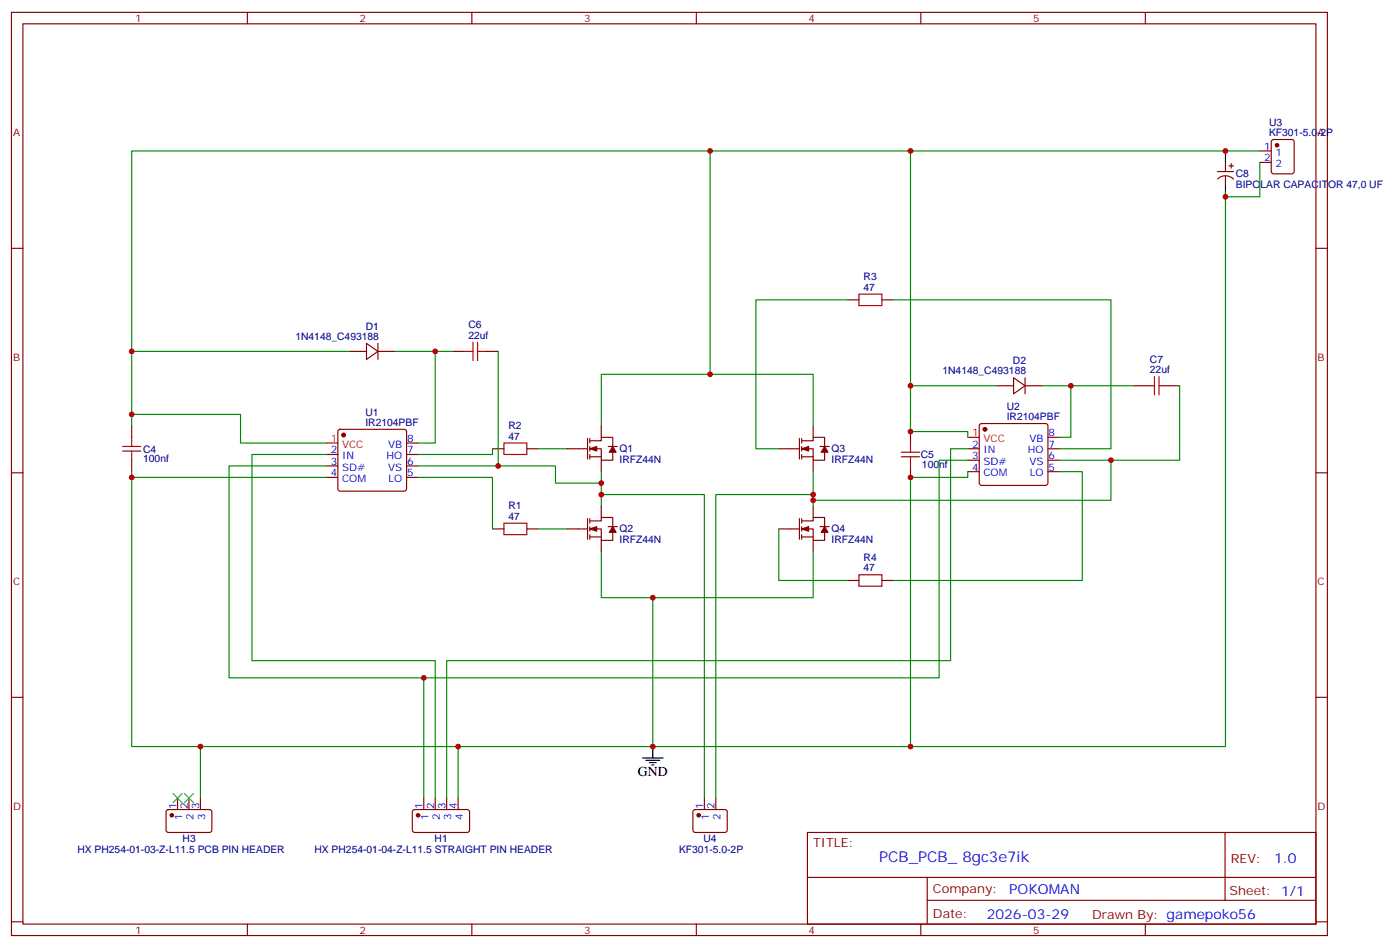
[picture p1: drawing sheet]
<svg xmlns="http://www.w3.org/2000/svg" width="431mm" height="292mm" viewBox="0 0 431 292" stroke-linecap="round" stroke-linejoin="round" font-family="sans-serif">
<g fill="none" stroke="#870000" stroke-width=".35">
<path d="M3.5 3.8h405.4v284.3h-405.4zM7.1 7.3h398.2v277.3h-398.2zM76.2 3.8v3.5M145.3 3.8v3.5M214.5 3.8v3.5M283.6 3.8v3.5M352.8 3.8v3.5M375 52.8h4.9M375 55.1a3.5 3.5 0 0 1 5 0M377.5 50v2.8M377.5 54.3v2.8M378.5 51.1h1.4"/>
<path d="M379.2 50.4v1.4M388.1 46.5h3.5M388.1 50h3.5M391.8 43.2l.5-.2h5.6l.7 .4v9.4l-.4 .7-5.9 .1-.7-.5v-9.4zM3.5 76.5h3.6M405.3 76.5h3.6M261.1 92.4h3.5M271.6 92.4h3.6M107.6 108.2h5.3M112.9 105.8l3.5 2.4-3.5 2.5zM116.4 108.2h5.3M116.4 105.8v4.9"/>
<path d="M139.3 108.2h3.6M149.9 108.2h3.6M306.9 118.8h5.3M312.2 116.3l3.5 2.5-3.5 2.5zM315.7 118.8h5.3M315.7 116.3v5M349.2 118.8h3.6M359.8 118.8h3.6M40.6 131.2v3.5M100.5 140h3.6M104.3 132.4l.5-.2h19.7l.5 .2 .2 .5v17.7l-.2 .5-.5 .2h-19.7l-.5-.3-.2-.4v-17.7zM125.2 140h3.6"/>
<path d="M125.2 136.5h3.6M151.7 138.2h3.5M162.3 138.2h3.5M174.6 138.2h6.4M181 135v6.4M181.7 138.2h3.5v3.5h3.5v-2.4M181.7 135.7h3.5v-1h3.5v2.8M181.7 135v1.5M181.7 137.5v1.4M181.7 140v1.4M185.2 131.2v3.5M187.3 137.5h2.8"/>
<path d="M239.9 138.2h6.3M246.2 135v6.4M246.9 138.2h3.6v3.5h3.5v-2.4M246.9 135.7h3.6v-1h3.5v2.8M246.9 135v1.5M246.9 137.5v1.4M246.9 140v1.4M250.5 131.2v3.5M252.6 137.5h2.8M280.5 132.9v3.6M298.1 138.2h3.5M301.9 130.7l.4-.2h19.8l.5 .2 .2 .5v17.6l-.2 .5-.5 .2h-19.8l-.5-.2-.2-.5v-17.6z"/>
<path d="M322.8 138.2h3.5M322.8 134.7h3.5M3.5 145.6h3.6M40.6 141.7v3.6M100.5 143.5h3.6M100.5 147h3.6M125.2 143.5h3.6M125.2 147h3.6M181 159.7v6.4M181.7 159.7v1.4M181.7 140.7h3.5M185.2 141.7v3.6"/>
<path d="M185.2 155.9v3.5M246.2 159.7v6.4M246.9 159.7v1.4M246.9 140.7h3.6M250.5 141.7v3.6M250.5 155.9v3.5M280.5 143.5v3.5M298.1 141.7h3.5M298.1 145.3h3.5M322.8 141.7h3.5M322.8 145.3h3.5M405.3 145.6h3.6"/>
<path d="M151.7 162.9h3.5M162.3 162.9h3.5M174.6 162.9h6.4M181.7 162.9h3.5v3.5h3.5v-2.4M181.7 160.4h3.5v-1h3.5v2.8M181.7 162.2v1.4M181.7 164.7v1.4M181.7 165.4h3.5M185.2 166.4v3.6M187.3 162.2h2.8M239.9 162.9h6.3M246.9 162.9h3.6v3.5h3.5v-2.4"/>
<path d="M246.9 160.4h3.6v-1h3.5v2.8M246.9 165.4h3.6M246.9 162.2v1.4M246.9 164.7v1.4M250.5 166.4v3.6M252.6 162.2h2.8M261.1 178.8h3.5M271.6 178.8h3.6M3.5 214.8h3.6M405.3 214.8h3.6M51.4 249.5l.5-.2 12.9 .1 .5 .6-.1 6-.6 .4-13-.1-.4-.6v-5.7zM54.7 245.8v3.5"/>
<path d="M58.2 245.8v3.5M61.7 245.8v3.5M127.2 249.5l.5-.2 16.5 .1 .4 .6v6l-.7 .4-16.5-.1-.4-.6v-5.7zM130.5 245.8v3.5M134.1 245.8v3.5M137.6 245.8v3.5M141.1 245.8v3.5M213.7 249.5l.4-.2 9.5 .1 .4 .6-.1 6-.6 .4-9.4-.1-.5-.6v-5.7zM217 245.8v3.5M220.5 245.8v3.5M248.7 256.4h156.6v28.2h-156.6zM377.3 256.4v20.9"/>
<path d="M248.7 270.2h156.5M285.6 277.3h119.6M285.6 270.2v14.2M3.5 283.9h3.6M76.2 284.6v3.5M145.3 284.6v3.5M214.5 284.6v3.5M283.6 284.6v3.5M352.8 284.6v3.5M405.3 283.9h3.6"/>
</g>
<g fill="#870000" stroke="#870000" stroke-width=".35">
<path d="M188.7 162.2l1.1 1.8h-2.1z"/>
<path d="M181.7 162.9l2.1-.7v1.4z"/>
<path d="M254 137.5l1.1 1.8h-2.2z"/>
<path d="M246.9 138.2l2.2-.7v1.4z"/>
<path d="M254 162.2l1.1 1.8h-2.2z"/>
<path d="M246.9 162.9l2.2-.7v1.4z"/>
<path d="M188.7 137.5l1.1 1.8h-2.1z"/>
<path d="M181.7 138.2l2.1-.7v1.4z"/>
<circle cx="105.8" cy="134" r=".53"/>
<circle cx="303.4" cy="132.2" r=".53"/>
<circle cx="393.3" cy="44.7" r=".53"/>
<circle cx="128.8" cy="251.1" r=".53"/>
<circle cx="215.2" cy="251.1" r=".53"/>
<circle cx="52.9" cy="251.1" r=".53"/>
</g>
<path d="M100.5 136.5h3.6M298.1 134.7h3.5" fill="none" stroke="#f00" stroke-width=".35"/>
<path d="M377.5 46.5v3.5M377.5 57.1v3.5M197.9 233.5h6.4M199 234.2h4.2M200 234.9h2.1M200.7 235.6h.7M201.1 229.9v3.6" fill="none" stroke="#000" stroke-width=".35"/>
<g fill="none" stroke="#a10000" stroke-width=".35">
<path d="M264.6 90.6h7v3.5h-7zM142.9 108.2h2.8M145.7 105.4v5.7M147.1 108.2h2.8M147.1 105.4v5.7M352.8 118.8h2.8M355.6 116v5.6M357 118.8h2.8M357 116v5.6M37.7 137.5h5.7M37.7 138.9h5.7M40.6 134.7v2.8"/>
<path d="M40.6 138.9v2.8M155.2 136.5h7.1v3.5h-7.1zM277.6 139.3h5.7M280.5 136.5v2.8M277.6 140.7h5.7M280.5 140.7v2.8M155.2 161.1h7.1v3.6h-7.1zM264.6 177h7v3.6h-7z"/>
</g>
<g fill="none" stroke="#008700" stroke-width=".35">
<path d="M218.7 46.5v68.8M280.5 46.5v86.4h17.6v1.8M377.5 58.8v171.1h-336.9v-84.6M388.1 46.5h-347.5v84.7M388.1 50v10.6h-10.6M261.1 92.4h-28.3v45.8h7.1M275.2 92.4h67v45.8h-15.9M40.6 108.2h67M121.7 108.2h17.6M134.1 108.2v28.3h-5.3M153.5 108.2v35.3M280.5 118.8h26.4"/>
<path d="M321 118.8h28.2M329.8 118.8v15.9h-3.5M363.4 118.8v22.9h-37.1M40.6 127.6h33.5v8.9h26.4M100.5 140h-22.9v63.5h56.5v42.3M151.7 138.2v1.8h-22.9M165.8 138.2h8.8M185.2 131.2v-15.9h65.3v15.9M298.1 138.2h-5.3v65.3h-155.2v42.3M40.6 147h59.9M128.8 143.5h42.3v5.3h14.1M128.8 147h22.9v15.9"/>
<path d="M185.2 152.3h31.8v93.5M185.2 145.3v10.6M250.5 152.3h-30v93.5M250.5 145.3v10.6M298.1 145.3v1.7h-17.6v82.9M298.1 141.7h-8.8v67.1h-218.7v-65.3h29.9M326.3 145.3h7.1v33.5h-58.2M342.2 141.7v12.4h-91.7M165.8 162.9h8.8M185.2 170v14.1h65.3v-14.1M239.9 162.9v15.9h21.2M201.1 184.1v45.8"/>
<path d="M130.5 208.8v37M61.7 229.9v15.9M141.1 229.9v15.9"/>
</g>
<path d="M53.3 244.4l2.8 2.8M56.1 244.4l-2.8 2.8M56.8 244.4l2.8 2.8M59.6 244.4l-2.8 2.8" fill="none" stroke="#3c3" stroke-width=".35"/>
<g fill="#c00">
<circle cx="377.5" cy="60.6" r=".88"/>
<circle cx="61.7" cy="229.9" r=".88"/>
<circle cx="141.1" cy="229.9" r=".88"/>
<circle cx="185.2" cy="152.3" r=".88"/>
<circle cx="201.1" cy="184.1" r=".88"/>
<circle cx="250.5" cy="152.3" r=".88"/>
<circle cx="250.5" cy="154.1" r=".88"/>
<circle cx="342.2" cy="141.7" r=".88"/>
<circle cx="377.5" cy="46.5" r=".88"/>
<circle cx="280.5" cy="46.5" r=".88"/>
<circle cx="280.5" cy="132.9" r=".88"/>
<circle cx="280.5" cy="229.9" r=".88"/>
<circle cx="280.5" cy="147" r=".88"/>
<circle cx="185.2" cy="148.8" r=".88"/>
<circle cx="153.5" cy="143.5" r=".88"/>
<circle cx="134.1" cy="108.2" r=".88"/>
<circle cx="40.6" cy="108.2" r=".88"/>
<circle cx="40.6" cy="127.6" r=".88"/>
<circle cx="280.5" cy="118.8" r=".88"/>
<circle cx="329.8" cy="118.8" r=".88"/>
<circle cx="40.6" cy="147" r=".88"/>
<circle cx="130.5" cy="208.8" r=".88"/>
<circle cx="201.1" cy="229.9" r=".88"/>
<circle cx="218.7" cy="115.3" r=".88"/>
<circle cx="218.7" cy="46.5" r=".88"/>
</g>
<text font-size="4.6" fill="#00f" x="270.8" y="265.4">PCB_PCB_ 8gc3e7ik</text>
<text font-size="4.2" x="196.5" y="239.1">GND</text>
<g font-size="4.2" fill="#00f">
<text x="392.5" y="265.7">1.0</text>
<text x="310.9" y="275.2">POKOMAN</text>
<text x="304" y="283">2026-03-29</text>
</g>
<g font-size="3.9" fill="#800">
<text x="250.5" y="261">TITLE:</text>
<text x="379.1" y="265.7">REV:</text>
<text x="287.4" y="275.2">Company:</text>
<text x="378.7" y="275.8">Sheet: 1/1</text>
<text x="287.4" y="282.9">Date:</text>
<text x="336.4" y="282.9">Drawn By: gamepoko56</text>
</g>
<g font-size="3.2" fill="#800">
<text x="41.6" y="6.8">1</text>
<text x="110.8" y="6.8">2</text>
<text x="179.9" y="6.8">3</text>
<text x="249.1" y="6.8">4</text>
<text x="318.2" y="6.8">5</text>
<text x="4.1" y="41.9">A</text>
<text x="405.9" y="41.9">A</text>
<text x="4.1" y="111.1">B</text>
<text x="405.9" y="111.1">B</text>
<text x="4.1" y="180.2">C</text>
<text x="405.9" y="180.2">C</text>
<text x="4.1" y="249.3">D</text>
<text x="405.9" y="249.3">D</text>
<text x="41.6" y="287.6">1</text>
<text x="110.8" y="287.6">2</text>
<text x="179.9" y="287.6">3</text>
<text x="249.1" y="287.6">4</text>
<text x="318.2" y="287.6">5</text>
</g>
<g font-size="3.2" fill="#000080">
<text x="390.9" y="41.9">KF301-5.0-2P</text>
<text x="390.9" y="38.7">U3</text>
<text x="380.7" y="57.8">BIPOLAR CAPACITOR 47,0 UF</text>
<text x="380.7" y="54.6">C8</text>
<text x="266" y="89.5">47</text>
<text x="266" y="86.4">R3</text>
<text x="112.7" y="101.5">D1</text>
<text x="144.3" y="101.2">C6</text>
<text x="91" y="104.7">1N4148_C493188</text>
<text x="144.3" y="104.4">22uf</text>
<text x="312" y="112.1">D2</text>
<text x="354.2" y="111.8">C7</text>
<text x="290.3" y="115.3">1N4148_C493188</text>
<text x="354.2" y="114.9">22uf</text>
<text x="112.5" y="131.2">IR2104PBF</text>
<text x="112.5" y="128">U1</text>
<text x="310.1" y="129.4">IR2104PBF</text>
<text x="310.1" y="126.2">U2</text>
<text x="156.6" y="135.4">47</text>
<text x="156.6" y="132.2">R2</text>
<text x="44.1" y="142.3">100nf</text>
<text x="44.1" y="139.4">C4</text>
<text x="190.9" y="142.5">IRFZ44N</text>
<text x="190.9" y="139.3">Q1</text>
<text x="256.1" y="142.5">IRFZ44N</text>
<text x="256.1" y="139.3">Q3</text>
<text x="283.6" y="141.1">C5</text>
<text x="284" y="144.1">100nf</text>
<text x="156.6" y="160.1">47</text>
<text x="156.6" y="156.9">R1</text>
<text x="190.9" y="167.1">IRFZ44N</text>
<text x="190.9" y="164">Q2</text>
<text x="256.1" y="167.1">IRFZ44N</text>
<text x="256.1" y="164">Q4</text>
<text x="266" y="172.8">R4</text>
<text x="266" y="176">47</text>
<text x="23.8" y="262.8">HX PH254-01-03-Z-L11.5 PCB PIN HEADER</text>
<text x="56.3" y="259.3">H3</text>
<text x="96.9" y="262.8">HX PH254-01-04-Z-L11.5 STRAIGHT PIN HEADER</text>
<text x="133.9" y="259.3">H1</text>
<text x="209.2" y="262.8">KF301-5.0-2P</text>
<text x="216.7" y="259.3">U4</text>
</g>
<g font-size="3.2" fill="#00f">
<text x="389.4" y="46.1">1</text>
<text x="392.9" y="47.9">1</text>
<text x="389.4" y="49.7">2</text>
<text x="392.9" y="51.4">2</text>
<text x="119.6" y="137.9">VB</text>
<text x="125.4" y="136.1">8</text>
<text x="299.4" y="137.9">2</text>
<text x="317.1" y="136.1">VB</text>
<text x="323" y="137.9">7</text>
<text x="323" y="134.3">8</text>
<text x="101.9" y="139.6">2</text>
<text x="101.9" y="143.2">3</text>
<text x="105.4" y="141.4">IN</text>
<text x="119" y="141.4">HO</text>
<text x="125.4" y="143.2">6</text>
<text x="125.4" y="139.6">7</text>
<text x="299.4" y="141.4">3</text>
<text x="302.9" y="139.6">IN</text>
<text x="302.9" y="143.2">SD#</text>
<text x="316.6" y="139.6">HO</text>
<text x="317.2" y="143.2">VS</text>
<text x="323" y="141.4">6</text>
<text x="101.9" y="146.7">4</text>
<text x="105.4" y="144.9">SD#</text>
<text x="105.4" y="148.4">COM</text>
<text x="119.6" y="144.9">VS</text>
<text x="119.7" y="148.4">LO</text>
<text x="125.4" y="146.7">5</text>
<text x="299.4" y="144.9">4</text>
<text x="302.9" y="146.7">COM</text>
<text x="317.2" y="146.7">LO</text>
<text x="323" y="144.9">5</text>
<text x="54.3" y="249.2" transform="rotate(-90 54.3 249.2)">1</text>
<text x="57.9" y="249.2" transform="rotate(-90 57.9 249.2)">2</text>
<text x="61.4" y="249.2" transform="rotate(-90 61.4 249.2)">3</text>
<text x="130.2" y="249.2" transform="rotate(-90 130.2 249.2)">1</text>
<text x="133.7" y="249.2" transform="rotate(-90 133.7 249.2)">2</text>
<text x="137.2" y="249.2" transform="rotate(-90 137.2 249.2)">3</text>
<text x="140.8" y="249.2" transform="rotate(-90 140.8 249.2)">4</text>
<text x="216.6" y="249.2" transform="rotate(-90 216.6 249.2)">1</text>
<text x="220.1" y="249.2" transform="rotate(-90 220.1 249.2)">2</text>
<text x="56.1" y="252.7" transform="rotate(-90 56.1 252.7)">1</text>
<text x="59.6" y="252.7" transform="rotate(-90 59.6 252.7)">2</text>
<text x="63.1" y="252.7" transform="rotate(-90 63.1 252.7)">3</text>
<text x="131.9" y="252.7" transform="rotate(-90 131.9 252.7)">1</text>
<text x="135.5" y="252.7" transform="rotate(-90 135.5 252.7)">2</text>
<text x="139" y="252.7" transform="rotate(-90 139 252.7)">3</text>
<text x="142.5" y="252.7" transform="rotate(-90 142.5 252.7)">4</text>
<text x="218.4" y="252.7" transform="rotate(-90 218.4 252.7)">1</text>
<text x="221.9" y="252.7" transform="rotate(-90 221.9 252.7)">2</text>
</g>
<g font-size="3.2" fill="#f00">
<text x="101.9" y="136.1">1</text>
<text x="105.4" y="137.9">VCC</text>
<text x="299.4" y="134.3">1</text>
<text x="302.9" y="136.1">VCC</text>
</g>
</svg>
